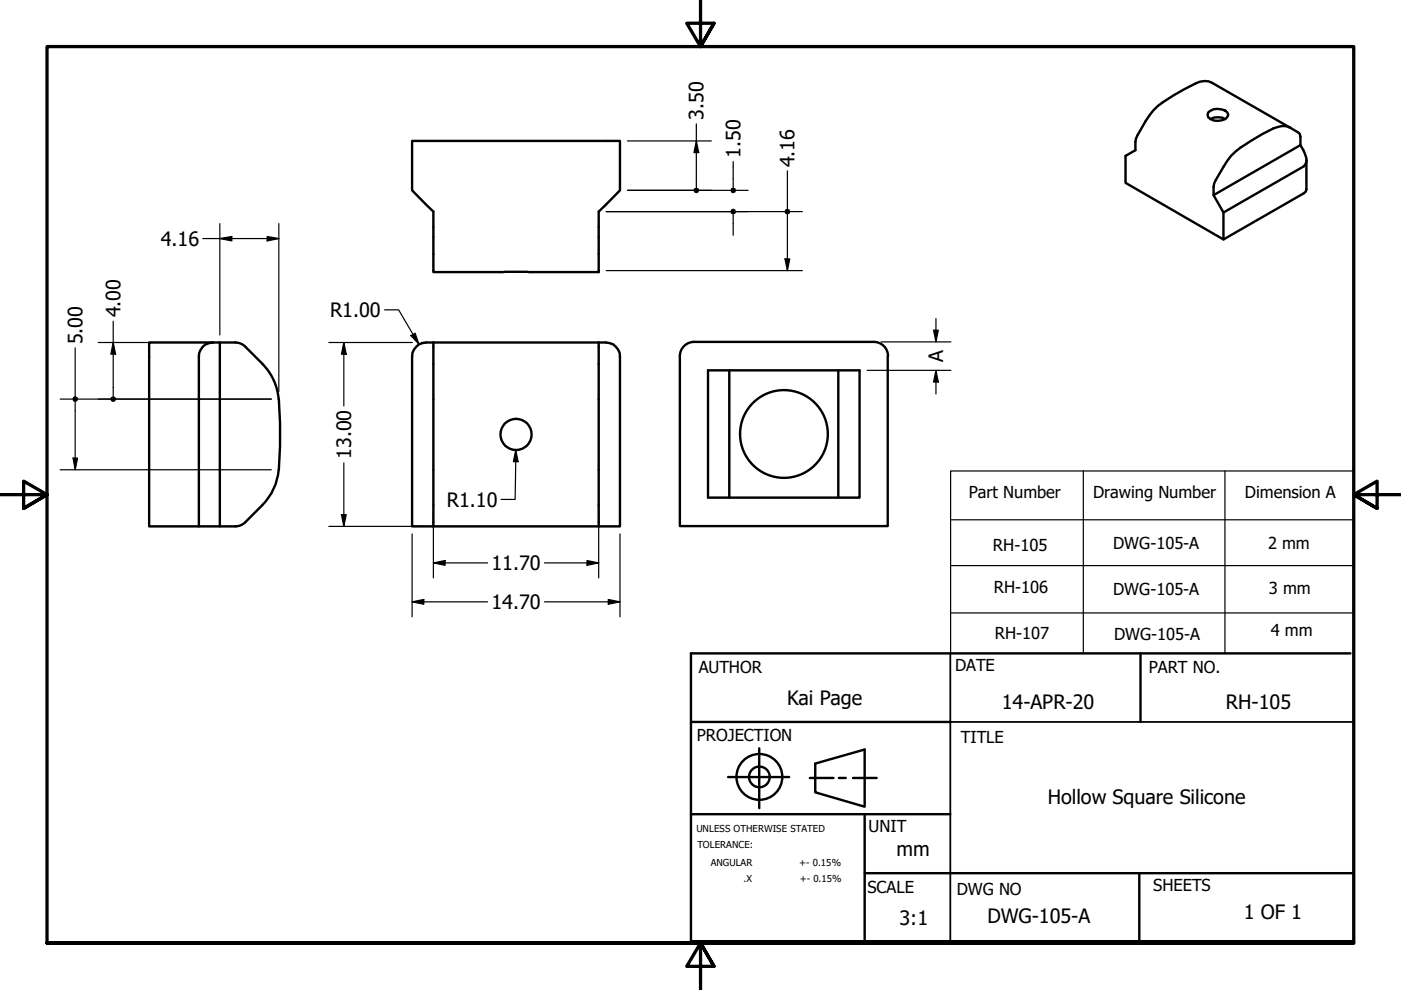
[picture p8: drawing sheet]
<svg xmlns="http://www.w3.org/2000/svg" width="297mm" height="210mm" viewBox="0 0 297 210" stroke-linecap="round" stroke-linejoin="round" font-family="sans-serif">
<!-- layer: Visible (ANSI) -->
<g fill="none" stroke="#000" stroke-width=".51">
<path d="M87.4 29.9h44v10.5l-4.5 4.5v12.8h-35v-12.8l-4.5-4.5zM256.2 23.8a3.1 3.1 0 0 1 4 0l.2 .6a1.95 1.95 0 0 1-2.2 1.2h-.8l-1.2-.7-.2-.5zM256.6 25.2a3.5 3.5 0 0 1 3.2 0M273.6 27.1l-16.6-9.5a3.7 3.7 0 0 0-3.5 .1 46.6 46.6 0 0 0-8.1 4.8 21.4 21.4 0 0 0-4.5 6.9l-.2 2.4-2.1 1.3v5.7l20.8 12 17.5-10.2 .1-.4v-6.3M273.6 27.1a3.8 3.8 0 0 0-3.6 .1 39.5 39.5 0 0 0-9 5.8 36.3 36.3 0 0 0-3.6 5.9l-.1 2.5 18.4-10.6M273.6 27.1l2 1.3 .1 2.4M275.7 30.8a6.4 6.4 0 0 1 1.3 3.5l-.6 1-17 9.8-2.1-3.7M259.4 45.1v5.7M45.1 72.6h-13.5v39h10.6M45.1 72.6a2.93 2.93 0 0 0-2.9 3v36h4.4M45.1 72.6h1.5M49.9 72.6l.9 .2 .9 .4 3.9 3.9a12.3 12.3 0 0 1 3.5 7.5 75.3 75.3 0 0 1-.3 16.9l-.6 1.7-.9 1.7-1.7 2.2"/>
<path d="M49.9 72.6h-3.3v39h3.3M91.9 72.6v39h35M126.9 72.6v39M144.1 75.5v36h44.1v-36M144.1 75.5a3 3 0 0 1 3.1-3h38a3 3 0 0 1 3.1 3M150.1 78.5h32.1v27h-32.1zM154.6 78.5v27M177.7 78.5v27M55.6 107.1l-4 3.9-.8 .5-.9 .1M91.9 111.6h-4.5v-36a3 3 0 0 1 3-3h38.1a3 3 0 0 1 2.9 3v36h-4.5"/>
<circle cx="109.4" cy="92.1" r="3.3"/>
<circle cx="166.2" cy="92" r="9.3"/>
</g>
<!-- layer: Border (ANSI) -->
<path d="M148.5 -.1v10l-2.9-5h5.8l-2.9 5 2.9-5M0 104.9h10l-5-2.9v5.8l5-2.9-5 2.9M297 104.9h-10l5-2.9v5.8l-5-2.9 5 2.9M10 199.9v-190h277v190h-277h277M151.4 204.9l-2.9-5 2.9 5h-5.8l2.9-5v10" fill="none" stroke="#000" stroke-width=".7"/>
<!-- layer: Title (ANSI) -->
<g fill="none" stroke="#000" stroke-width=".51">
<path d="M241.8 138.5v14.6M286.3 138.5h-139.8v61.1h140.5M146.5 153.1h55M161 158.7v12.7M146.5 172.6h55M154.4 164.8h12.9M171.7 164.9h5M172.8 161.9l10.5-3v12.1l-10.5-3zM177.9 164.9h1.4M180.8 164.9h5.1M183.3 172.6v27.3M183.3 185.1h103.5"/>
<path d="M241.6 185.1v14.8"/>
<circle cx="161" cy="164.7" r="4.9"/>
<circle cx="161" cy="164.7" r="2.19"/>
</g>
<path d="M201.5 138.5v61.1M201.5 153.1h85.3M139.3 199.9h147.5" fill="none" stroke="#000" stroke-width=".38"/>
<!-- layer: Sketch Geometry (ANSI) -->
<path d="M229.7 99.9v38.4M259.7 99.9v38.6M287.1 99.9h-85.6v38.6M201.5 119.9h85.6M201.5 110.2h85.6M201.5 130h85.6" fill="none" stroke="#000" stroke-width=".25"/>
<!-- layer: Dimension (ANSI) -->
<g fill="none" stroke="#000" stroke-width=".25">
<path d="M133 29.9h17.8M147.6 29.9l.5 2.5h-1zM147.6 26.3v13.5M155.4 34.3v5.5M166.9 36.2v8.7M43 50.6h16.1M46.6 50.6l2.5-.5v1zM46.6 47.4v23.6M56.6 50.1l2.5 .5-2.5 .5zM59.1 47.4v35.6M128.5 44.9h41.6M128.5 57.4h41.6"/>
<path d="M133 40.4h25.6M155.4 45.5v4.4M166.4 54.9h1l-.5 2.5zM166.9 45.5v11.9M15.9 73.8v10.8M20.8 72.6h24.2M24 72.6l.5 2.5h-1zM24 68.1v15.9M69.7 72.6h17.7M72.9 72.6l.5 2.5h-1zM72.9 72.6v13.5M81.5 65.7h3l4.3 7.3"/>
<path d="M87.1 71.2l.9-.6 .8 2.4zM89.3 72.6h.9M183.8 78.5h17.8M186.8 72.5h14.8M197.9 70h1l-.5 2.5zM198.4 78.5l.5 2.5h-1zM198.4 67.5v5M198.4 78.5v5M12.8 99.6h44.7M12.8 84.6h44.7M15.5 97.1h.9l-.5 2.5zM15.9 85.3v14.3"/>
<path d="M72.9 98.1v13.5M109.3 95.4l.6 2.5h-1.1zM109.3 95.4l-.1 10.5h-3M69.7 111.6h20.5M72.4 109.1h1l-.5 2.5zM87.4 113.2v17.6M91.9 119.4l2.5-.6v1.1zM91.9 119.4h11.5M91.9 108.7v13.8M115.4 119.4h11.5M124.5 118.8l2.4 .6-2.4 .5zM126.9 108.7v13.8"/>
<path d="M131.4 113.2v17.6M87.4 127.6l2.5-.5v1zM87.4 127.6h16M115.4 127.6h16M129 127.1l2.4 .5-2.4 .5z"/>
</g>
<g fill="#000">
<path d="M147.6 29.9l.5 2.5h-1z" fill-rule="evenodd"/>
<path d="M46.6 50.6l2.5-.5v1z" fill-rule="evenodd"/>
<path d="M56.6 50.1l2.5 .5-2.5 .5z" fill-rule="evenodd"/>
<path d="M166.4 54.9h1l-.5 2.5z" fill-rule="evenodd"/>
<path d="M24 72.6l.5 2.5h-1z" fill-rule="evenodd"/>
<path d="M72.9 72.6l.5 2.5h-1z" fill-rule="evenodd"/>
<path d="M87.1 71.2l.9-.6 .8 2.4z" fill-rule="evenodd"/>
<path d="M197.9 70h1l-.5 2.5z" fill-rule="evenodd"/>
<path d="M15.5 97.1h.9l-.5 2.5z" fill-rule="evenodd"/>
<path d="M109.3 95.4l.6 2.5h-1.1z" fill-rule="evenodd"/>
<path d="M198.4 78.5l.5 2.5h-1z" fill-rule="evenodd"/>
<path d="M72.4 109.1h1l-.5 2.5z" fill-rule="evenodd"/>
<path d="M91.9 119.4l2.5-.6v1.1z" fill-rule="evenodd"/>
<path d="M124.5 118.8l2.4 .6-2.4 .5z" fill-rule="evenodd"/>
<path d="M87.4 127.6l2.5-.5v1z" fill-rule="evenodd"/>
<path d="M129 127.1l2.4 .5-2.4 .5z" fill-rule="evenodd"/>
<circle cx="147.7" cy="40.4" r=".62"/>
<circle cx="155.5" cy="44.9" r=".63"/>
<circle cx="155.5" cy="40.4" r=".62"/>
<circle cx="166.9" cy="44.9" r=".63"/>
<circle cx="15.9" cy="84.6" r=".63"/>
<circle cx="24" cy="84.6" r=".63"/>
</g>
<g font-size="4.2">
<text x="149.2" y="25.4" transform="rotate(-90 149.2 25.4)">3.50</text>
<text x="157" y="33.4" transform="rotate(-90 157 33.4)">1.50</text>
<text x="168.5" y="35.5" transform="rotate(-90 168.5 35.5)">4.16</text>
<text x="34.1" y="52.1">4.16</text>
<text x="25.5" y="67.3" transform="rotate(-90 25.5 67.3)">4.00</text>
<text x="70" y="67.2">R1.00</text>
<text x="17.5" y="73" transform="rotate(-90 17.5 73)">5.00</text>
<text x="200" y="76.8" transform="rotate(-90 200 76.8)">A</text>
<text x="74.4" y="97.3" transform="rotate(-90 74.4 97.3)">13.00</text>
<text x="94.7" y="107.4">R1.10</text>
<text x="104.2" y="120.9">11.70</text>
<text x="104.2" y="129.1">14.70</text>
<text x="166.9" y="149.5">Kai Page</text>
<text x="212.4" y="150.3">14-APR-20</text>
<text x="259.9" y="150.4">RH-105</text>
<text x="222.2" y="170.4">Hollow Square Silicone</text>
<text x="190.1" y="181.5">mm</text>
<text x="190.7" y="196.2">3:1</text>
<text x="209.4" y="195.7">DWG-105-A</text>
<text x="263.7" y="194.9">1 OF 1</text>
</g>
<g font-size="3.5">
<text x="205.4" y="105.6">Part Number</text>
<text x="231.8" y="105.6">Drawing Number</text>
<text x="263.9" y="105.6">Dimension A</text>
<text x="210.5" y="116.8">RH-105</text>
<text x="236" y="116.5">DWG-105-A</text>
<text x="268.9" y="116.4">2 mm</text>
<text x="210.7" y="125.8">RH-106</text>
<text x="269" y="125.9">3 mm</text>
<text x="236" y="126.1">DWG-105-A</text>
<text x="210.9" y="135.4">RH-107</text>
<text x="236.2" y="135.6">DWG-105-A</text>
<text x="269.4" y="134.9">4 mm</text>
<text x="148.1" y="142.8">AUTHOR</text>
<text x="202.5" y="142.2">DATE</text>
<text x="243.6" y="142.8">PART NO.</text>
<text x="147.8" y="157.2">PROJECTION</text>
<text x="203.7" y="157.5">TITLE</text>
<text x="184.1" y="176.4">UNIT</text>
<text x="184" y="189.3">SCALE</text>
<text x="202.9" y="189.7">DWG NO</text>
<text x="244.5" y="188.9">SHEETS</text>
</g>
<g font-size="2">
<text x="147.6" y="176.4">UNLESS OTHERWISE STATED</text>
<text x="147.9" y="179.9">TOLERANCE:</text>
<text x="150.7" y="183.6">ANGULAR</text>
<text x="169.4" y="183.7">+- 0.15%</text>
<text x="157.6" y="187">.X</text>
<text x="169.5" y="187">+- 0.15%</text>
</g>
</svg>
